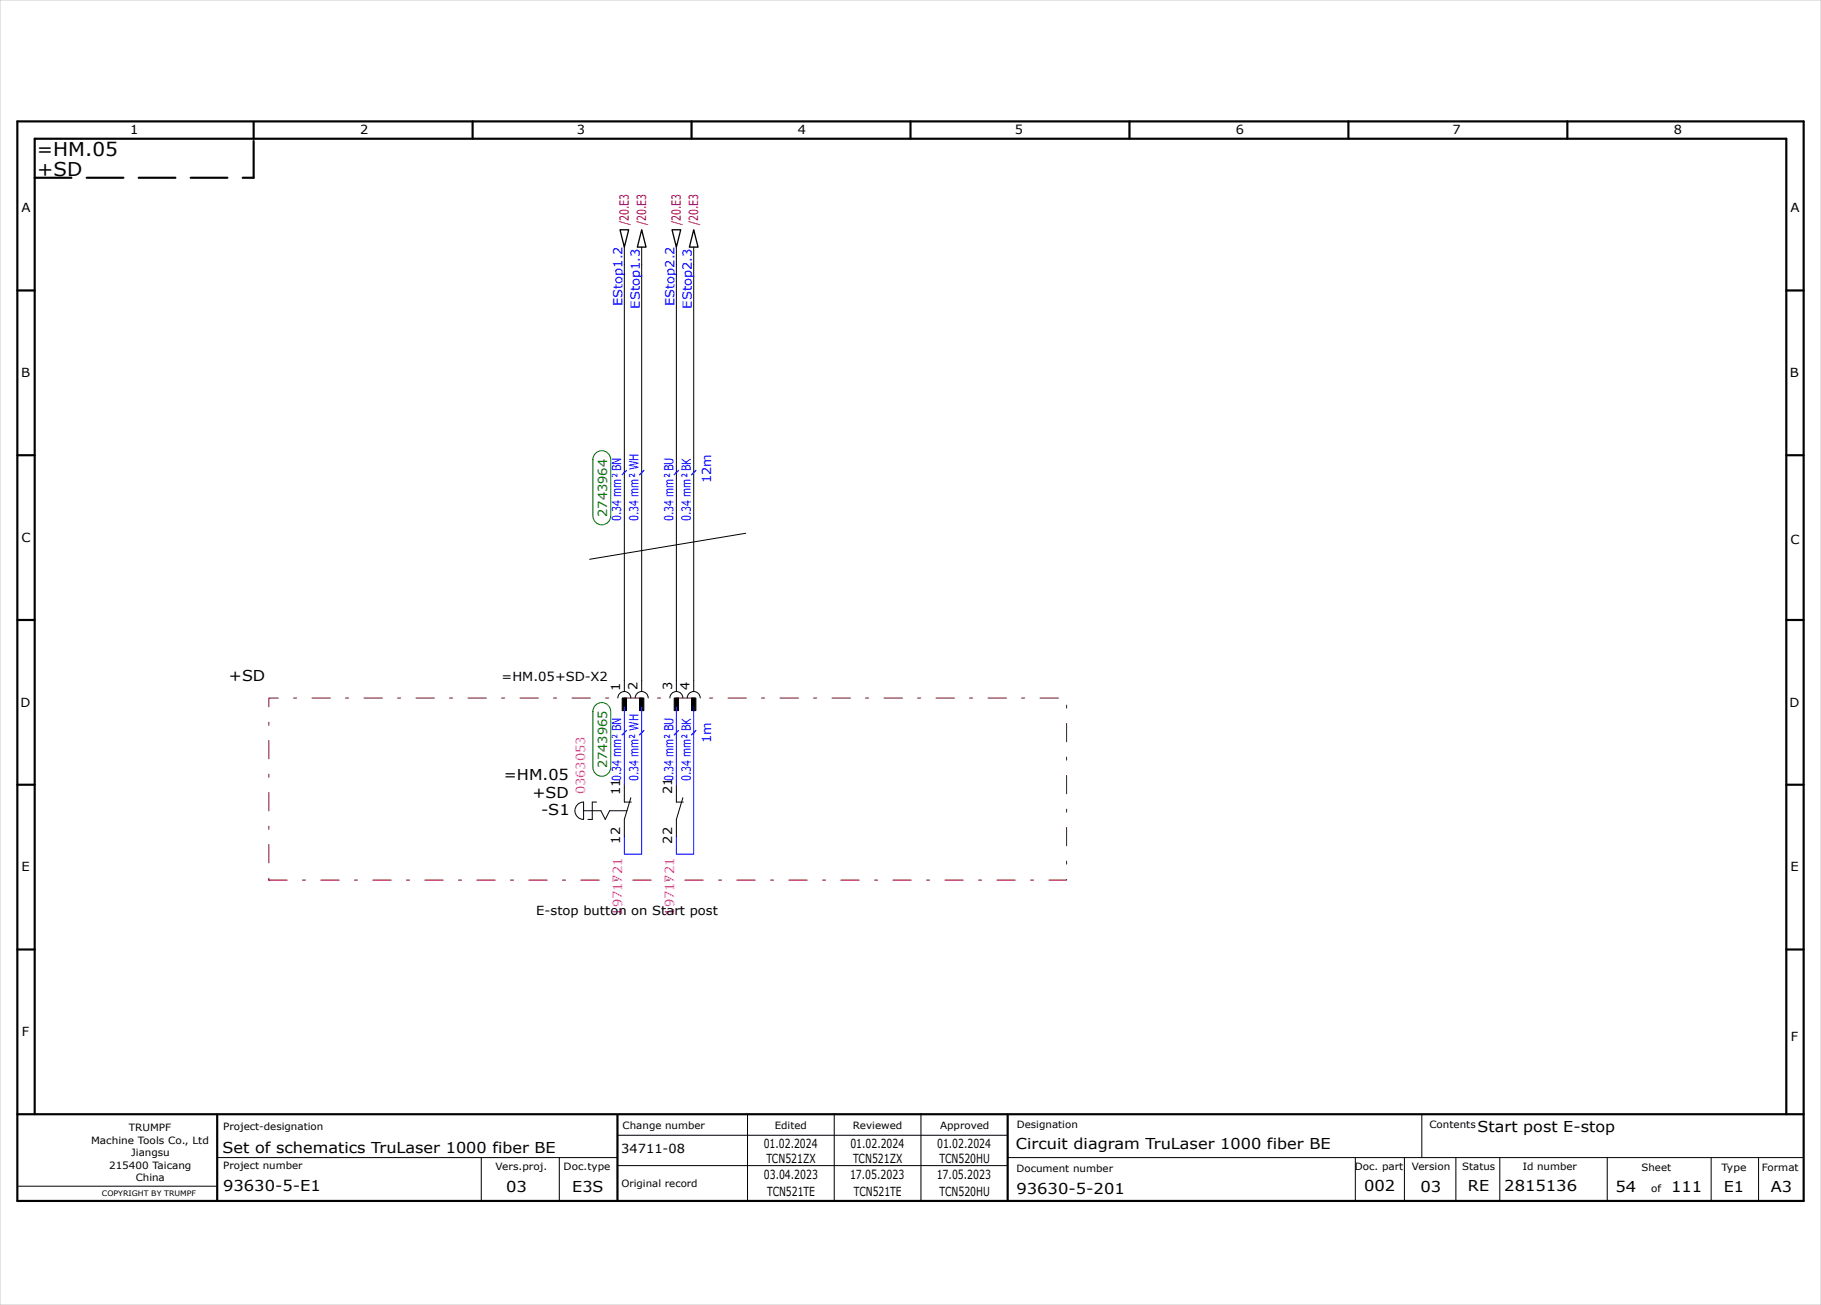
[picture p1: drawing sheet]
<svg xmlns="http://www.w3.org/2000/svg" width="420mm" height="301mm" viewBox="0 0 420 301" stroke-linecap="round" stroke-linejoin="round" font-family="sans-serif">
<g fill="none" stroke="#000" stroke-width=".5">
<path d="M4 28h412v249h-412zM58.5 28.2v3.8M109 28v4M159.5 28v4M210 28v4M260.5 28v4M311 28v4M361.5 28v4M4 67h4M412 67h4M4 105h4M412 105h4"/>
<path d="M4 143h4M412 143h4M4 181h4M412 181h4M4 219h4M412 219h4M4 257h412M8 257v-225h404v225M50.1 257.1v19.8M142.4 257.2v19.8M232.4 257.1v19.7"/>
</g>
<g fill="none" stroke="#000" stroke-width=".23">
<path d="M144 57v102.5M148 57v102.5M156 57v102.5M160 57v102.5M172 123l-36 6M142.5 161a1.5 1.5 0 0 1 1.5-1.5 1.5 1.5 0 0 1 1.5 1.5M146.5 161a1.5 1.5 0 0 1 1.5-1.5 1.5 1.5 0 0 1 1.5 1.5M154.5 161a1.5 1.5 0 0 1 1.5-1.5 1.5 1.5 0 0 1 1.5 1.5M158.5 161a1.5 1.5 0 0 1 1.5-1.5 1.5 1.5 0 0 1 1.5 1.5M133.2 185.6l.9-.5 .5-.1v4a2 2 0 0 1-1.8-1.2 2 2 0 0 1 .4-2.2zM137.6 185h-1v4h-1M138.6 187l1 2 1-2"/>
<path d="M144 181v4h1.6M145.5 184l-1.5 5v4M156 181v4h1.6M157.5 184l-1.5 5v4M172.4 256.9v20M192.4 256.9v20M212.4 256.9v20M327.9 256.9v10M4.1 273.6h45.7M50.1 267h92.2M111 267v10M129 267v10"/>
<path d="M142.4 261.9h90M142.4 268.9h90M232.5 267h183.5M312.6 267v10M323.9 267.1v10M335.8 267.1v10M345.9 267v10.1M370.7 267v9.8M394.7 267.1v10M405.6 267v10"/>
</g>
<path d="M8 41h50.5M58.5 41v-8.8" fill="none" stroke="#000" stroke-width=".5" stroke-dasharray="8.5 3.5"/>
<path d="M0 0h420v301h-420z" fill="none" stroke="#c9c9c9" stroke-width=".23"/>
<path d="M62 161h184v42h-184z" fill="none" stroke="#800000" stroke-width=".23" stroke-dasharray="4.2 3.5 .7 3.5"/>
<g fill="#000" stroke="#000" stroke-width=".23">
<path d="M143.5 161h1v2.9h-1z" fill-rule="evenodd"/>
<path d="M147.5 161h1v2.9h-1z" fill-rule="evenodd"/>
<path d="M155.5 161h1v2.9h-1z" fill-rule="evenodd"/>
<path d="M159.5 161h1v2.9h-1z" fill-rule="evenodd"/>
</g>
<path d="M143 53h2l-1 4zM148 53l1 4h-2zM155 53h2l-1 4zM160 53l1 4h-2z" fill="none" stroke="#000" stroke-width=".3"/>
<path d="M134.6 187h4M140.6 187h4" fill="none" stroke="#000" stroke-width=".23" stroke-dasharray="8.5 3.5"/>
<path d="M144 163v18M148 163v34h-4v-4M156 163v18M160 163v34h-4v-4" fill="none" stroke="#00f" stroke-width=".23"/>
<g fill="#fff" stroke="#008000" stroke-width=".23">
<path d="M137.4 104.6a2.05 2.05 0 0 1 2.2-.5 2.05 2.05 0 0 1 1.3 1.9v13a2.05 2.05 0 0 1-2.1 2.1 2.05 2.05 0 0 1-2-2.1v-13v-.5z" fill-rule="evenodd"/>
<path d="M137.4 162.7a2.05 2.05 0 0 1 2.2-.5 2.05 2.05 0 0 1 1.3 1.9v12.9a2.05 2.05 0 0 1-2.1 2 2.05 2.05 0 0 1-2-2v-12.9v-.5z" fill-rule="evenodd"/>
</g>
<path d="M144.5 108.5l-1 1M148.5 108.5l-1 1M156.5 108.5l-1 1M160.5 108.5l-1 1M144.5 168.5l-1 1M148.5 168.5l-1 1M156.5 168.5l-1 1M160.5 168.5l-1 1" fill="none" stroke="#00f" stroke-width=".3"/>
<g font-size="4.4">
<text x="8.5" y="36">=HM.05</text>
<text x="8.6" y="40.5">+SD</text>
</g>
<g font-size="3.5">
<text x="52.8" y="157">+SD</text>
<text x="116.2" y="180">=HM.05</text>
<text x="122.8" y="184">+SD</text>
<text x="124.8" y="188">-S1</text>
<text x="340.8" y="261">Start post E-stop</text>
<text x="51.3" y="266">Set of schematics TruLaser 1000 fiber BE</text>
<text x="234.3" y="265">Circuit diagram TruLaser 1000 fiber BE</text>
<text x="51.5" y="274.7">93630-5-E1</text>
<text x="116.8" y="274.9">03</text>
<text x="132" y="274.9">E3S</text>
<text x="234.4" y="275.3">93630-5-201</text>
<text x="314.6" y="274.8">002</text>
<text x="327.6" y="274.9">03</text>
<text x="338.6" y="274.8">RE</text>
<text x="346.9" y="274.7">2815136</text>
<text x="372.6" y="275">54</text>
<text x="385.4" y="275">111</text>
<text x="397.6" y="275">E1</text>
<text x="408.4" y="275">A3</text>
</g>
<g font-size="2.9">
<text x="30" y="31">1</text>
<text x="83" y="31">2</text>
<text x="133.1" y="31">3</text>
<text x="184.1" y="31">4</text>
<text x="234.1" y="31">5</text>
<text x="285" y="31">6</text>
<text x="335" y="31">7</text>
<text x="386" y="31">8</text>
<text x="5" y="49">A</text>
<text x="413" y="49">A</text>
<text x="4.8" y="87">B</text>
<text x="412.8" y="87">B</text>
<text x="5" y="125">C</text>
<text x="413" y="125.5">C</text>
<text x="115.7" y="157">=HM.05+SD-X2</text>
<text x="143" y="159.4" transform="rotate(-90 143 159.4)">1</text>
<text x="147" y="159.2" transform="rotate(-90 147 159.2)">2</text>
<text x="155" y="159.2" transform="rotate(-90 155 159.2)">3</text>
<text x="159" y="159.1" transform="rotate(-90 159 159.1)">4</text>
<text x="4.8" y="163">D</text>
<text x="412.7" y="163">D</text>
<text x="143" y="183.4" transform="rotate(-90 143 183.4)">110.34 mm² BN</text>
<text x="155" y="183.2" transform="rotate(-90 155 183.2)">210.34 mm² BU</text>
<text x="143" y="194.6" transform="rotate(-90 143 194.6)">12</text>
<text x="155" y="194.6" transform="rotate(-90 155 194.6)">22</text>
<text x="5" y="201">E</text>
<text x="413" y="201">E</text>
<text x="123.7" y="211">E-stop button on Start post</text>
<text x="5.1" y="239">F</text>
<text x="413" y="240">F</text>
<text x="143.3" y="266">34711-08</text>
<text x="176.1" y="264.9">01.02.2024</text>
<text x="176.8" y="268.4">TCN521ZX</text>
<text x="196.1" y="264.9">01.02.2024</text>
<text x="196.8" y="268.4">TCN521ZX</text>
<text x="216.1" y="264.9">01.02.2024</text>
<text x="216.7" y="268.4">TCN520HU</text>
<text x="176.2" y="271.9">03.04.2023</text>
<text x="176.9" y="275.9">TCN521TE</text>
<text x="196" y="271.9">17.05.2023</text>
<text x="196.9" y="275.9">TCN521TE</text>
<text x="216" y="271.9">17.05.2023</text>
<text x="216.7" y="275.9">TCN520HU</text>
</g>
<g font-size="2.9" fill="#b60000">
<text x="145" y="51.9" transform="rotate(-90 145 51.9)">/20.E3</text>
<text x="149" y="51.9" transform="rotate(-90 149 51.9)">/20.E3</text>
<text x="157" y="51.9" transform="rotate(-90 157 51.9)">/20.E3</text>
<text x="161" y="51.9" transform="rotate(-90 161 51.9)">/20.E3</text>
</g>
<g font-size="2.9" fill="#00f">
<text x="143.6" y="70.6" transform="rotate(-90 143.6 70.6)">EStop1.2</text>
<text x="147.6" y="71.2" transform="rotate(-90 147.6 71.2)">EStop1.3</text>
<text x="155.6" y="70.6" transform="rotate(-90 155.6 70.6)">EStop2.2</text>
<text x="159.6" y="71.2" transform="rotate(-90 159.6 71.2)">EStop2.3</text>
<text x="164" y="111.4" transform="rotate(-90 164 111.4)">12m</text>
<text x="143.3" y="120.2" transform="rotate(-90 143.3 120.2)">0.34 mm² BN</text>
<text x="147.3" y="120.2" transform="rotate(-90 147.3 120.2)">0.34 mm² WH</text>
<text x="155.3" y="120.2" transform="rotate(-90 155.3 120.2)">0.34 mm² BU</text>
<text x="159.3" y="120.2" transform="rotate(-90 159.3 120.2)">0.34 mm² BK</text>
<text x="164" y="171.4" transform="rotate(-90 164 171.4)">1m</text>
<text x="147.3" y="180.2" transform="rotate(-90 147.3 180.2)">0.34 mm² WH</text>
<text x="159.3" y="180.2" transform="rotate(-90 159.3 180.2)">0.34 mm² BK</text>
</g>
<g font-size="2.9" fill="#008000">
<text x="140" y="119.2" transform="rotate(-90 140 119.2)">2743964</text>
<text x="140" y="177.2" transform="rotate(-90 140 177.2)">2743965</text>
</g>
<g font-size="2.9" fill="#f0f">
<text x="135" y="183.2" transform="rotate(-90 135 183.2)">0363053</text>
<text x="143.5" y="211.2" transform="rotate(-90 143.5 211.2)">1971721</text>
<text x="155.5" y="211.2" transform="rotate(-90 155.5 211.2)">1971721</text>
</g>
<g font-size="2.3">
<text x="21" y="263.8">Machine Tools Co., Ltd</text>
<text x="29.7" y="260.8">TRUMPF</text>
<text x="51.5" y="260.7">Project-designation</text>
<text x="143.6" y="260.4">Change number</text>
<text x="178.7" y="260.4">Edited</text>
<text x="196.7" y="260.4">Reviewed</text>
<text x="216.8" y="260.4">Approved</text>
<text x="234.5" y="260.2">Designation</text>
<text x="329.7" y="260.1">Contents</text>
<text x="25.2" y="269.6">215400 Taicang</text>
<text x="30.3" y="266.7">Jiangsu</text>
<text x="51.5" y="269.7">Project number</text>
<text x="114.3" y="269.9">Vers.proj.</text>
<text x="130" y="269.9">Doc.type</text>
<text x="312.5" y="269.8">Doc. part</text>
<text x="325.6" y="269.9">Version</text>
<text x="337.3" y="269.8">Status</text>
<text x="351.2" y="269.8">Id number</text>
<text x="406.4" y="270">Format</text>
<text x="31.3" y="272.5">China</text>
<text x="143.3" y="273.9">Original record</text>
<text x="234.4" y="270.3">Document number</text>
<text x="378.6" y="270">Sheet</text>
<text x="380.8" y="275">of</text>
<text x="397" y="270">Type</text>
</g>
<text font-size="1.7" x="23.5" y="275.8">COPYRIGHT BY TRUMPF</text>
</svg>
